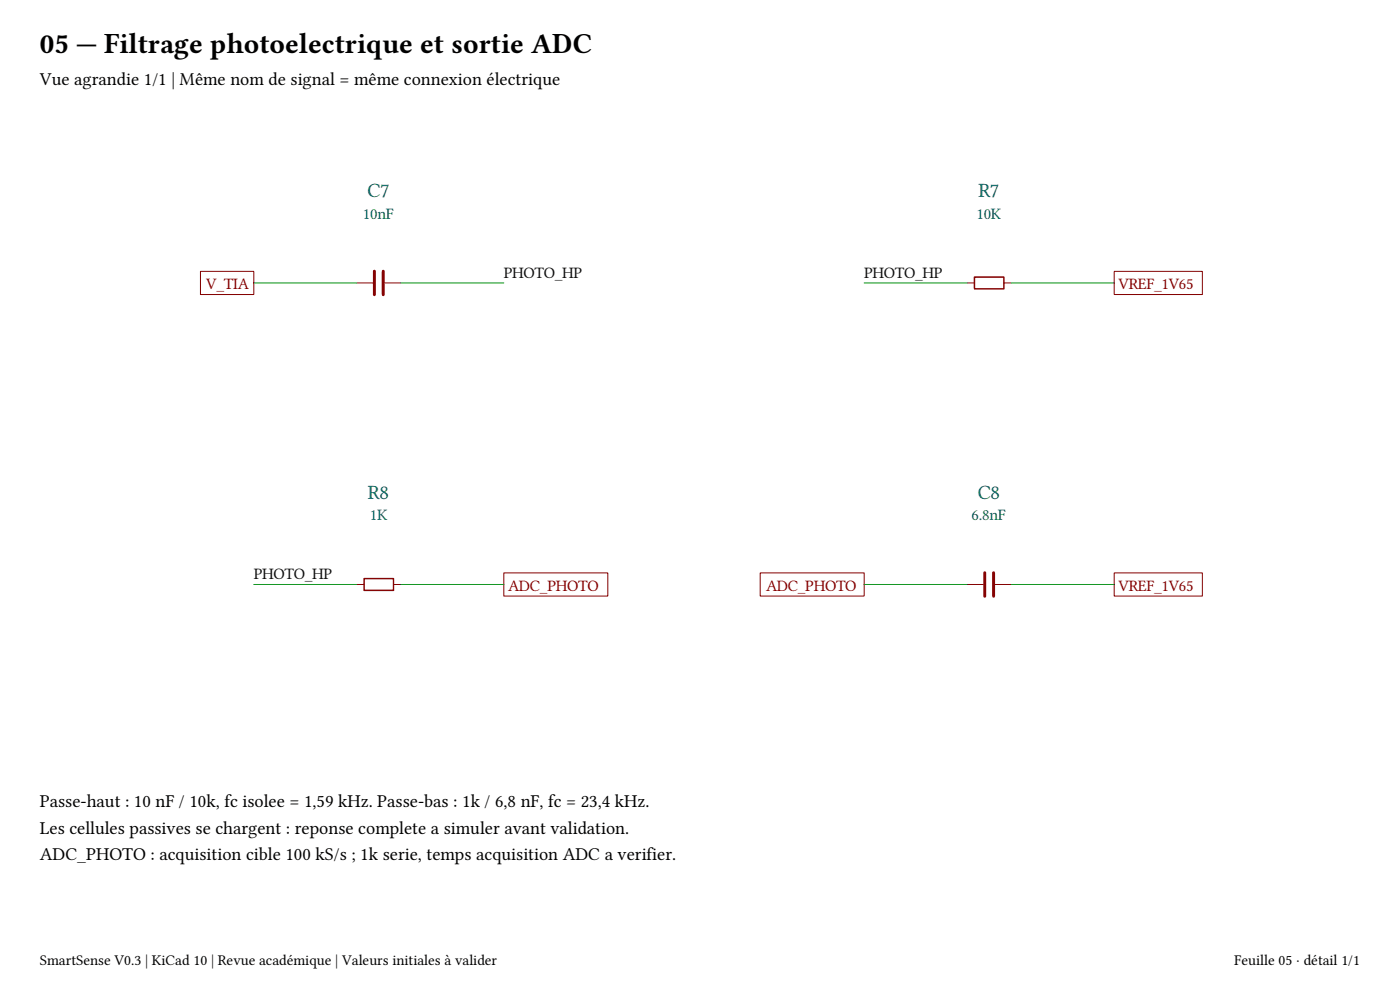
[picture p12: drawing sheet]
(kicad_sch (version 20260306) (generator "eeschema") (generator_version "10.0") (paper "A4" portrait) (title_block (title "Filtrage photoelectrique et sortie ADC") (date "2026-11-01") (rev "V0.3 - REVUE") (company "SmartSense | Smart Capteurs & Actionneurs") (comment 1 "Schema de laboratoire - pas de PCB - validation experimentale requise")) (lib_symbols (symbol "Device:C" (pin_numbers (hide yes)) (pin_names (offset 0.254)) (exclude_from_sim no) (in_bom yes) (on_board yes) (in_pos_files yes) (duplicate_pin_numbers_are_jumpers no) (property "Reference" "C" (at 0.635 2.54 0) (show_name no) (do_not_autoplace no) (effects (font (size 1.27 1.27)) (justify left))) (property "Value" "C" (at 0.635 -2.54 0) (show_name no) (do_not_autoplace no) (effects (font (size 1.27 1.27)) (justify left))) (property "Footprint" "" (at 0.9652 -3.81 0) (show_name no) (do_not_autoplace no) (hide yes) (effects (font (size 1.27 1.27)))) (property "Datasheet" "" (at 0 0 0) (show_name no) (do_not_autoplace no) (hide yes) (effects (font (size 1.27 1.27)))) (property "Description" "Unpolarized capacitor" (at 0 0 0) (show_name no) (do_not_autoplace no) (hide yes) (effects (font (size 1.27 1.27)))) (property "ki_keywords" "cap capacitor" (at 0 0 0) (show_name no) (do_not_autoplace no) (hide yes) (effects (font (size 1.27 1.27)))) (property "ki_fp_filters" "C_*" (at 0 0 0) (show_name no) (do_not_autoplace no) (hide yes) (effects (font (size 1.27 1.27)))) (symbol "C_0_1" (polyline (pts (xy -2.032 0.762) (xy 2.032 0.762)) (stroke (width 0.508) (type default)) (fill (type none))) (polyline (pts (xy -2.032 -0.762) (xy 2.032 -0.762)) (stroke (width 0.508) (type default)) (fill (type none)))) (symbol "C_1_1" (pin passive line (at 0 3.81 270) (length 2.794) (name "" (effects (font (size 1.27 1.27)))) (number "1" (effects (font (size 1.27 1.27))))) (pin passive line (at 0 -3.81 90) (length 2.794) (name "" (effects (font (size 1.27 1.27)))) (number "2" (effects (font (size 1.27 1.27)))))) (embedded_fonts no)) (symbol "Device:R" (pin_numbers (hide yes)) (pin_names (offset 0)) (exclude_from_sim no) (in_bom yes) (on_board yes) (in_pos_files yes) (duplicate_pin_numbers_are_jumpers no) (property "Reference" "R" (at 2.032 0 90) (show_name no) (do_not_autoplace no) (effects (font (size 1.27 1.27)))) (property "Value" "R" (at 0 0 90) (show_name no) (do_not_autoplace no) (effects (font (size 1.27 1.27)))) (property "Footprint" "" (at -1.778 0 90) (show_name no) (do_not_autoplace no) (hide yes) (effects (font (size 1.27 1.27)))) (property "Datasheet" "" (at 0 0 0) (show_name no) (do_not_autoplace no) (hide yes) (effects (font (size 1.27 1.27)))) (property "Description" "Resistor" (at 0 0 0) (show_name no) (do_not_autoplace no) (hide yes) (effects (font (size 1.27 1.27)))) (property "ki_keywords" "R res resistor" (at 0 0 0) (show_name no) (do_not_autoplace no) (hide yes) (effects (font (size 1.27 1.27)))) (property "ki_fp_filters" "R_*" (at 0 0 0) (show_name no) (do_not_autoplace no) (hide yes) (effects (font (size 1.27 1.27)))) (symbol "R_0_1" (rectangle (start -1.016 -2.54) (end 1.016 2.54) (stroke (width 0.254) (type default)) (fill (type none)))) (symbol "R_1_1" (pin passive line (at 0 3.81 270) (length 1.27) (name "" (effects (font (size 1.27 1.27)))) (number "1" (effects (font (size 1.27 1.27))))) (pin passive line (at 0 -3.81 90) (length 1.27) (name "" (effects (font (size 1.27 1.27)))) (number "2" (effects (font (size 1.27 1.27)))))) (embedded_fonts no))) (text "05 / Filtrage photoelectrique et sortie ADC" (at 12 14 0) (effects (font (face "Libertinus Serif") (size 2.54 2.54)) (justify left))) (text "MEME NOM DE SIGNAL = MEME CONNEXION ; les petits fils materialisent chaque raccordement." (at 12 23 0) (effects (font (face "Libertinus Serif") (size 1.6 1.6)) (justify left))) (symbol (lib_id "Device:C") (at 49.53 54.61 90) (unit 1) (in_bom yes) (on_board yes) (dnp no) (property "Reference" "C7" (at 49.53 38.61 90) (effects (font (face "Libertinus Serif") (size 2.54 2.54)) )) (property "Value" "10nF" (at 49.53 42.61 90) (effects (font (face "Libertinus Serif") (size 2.0 2.0)) )) (property "Source_ID" "C_PH_HP" (at 49.53 54.61 0) (effects (font (size 1 1)) (hide yes)))) (wire (pts (xy 45.72 54.61) (xy 27.94 54.61)) (stroke (width 0) (type default))) (global_label "V_TIA" (shape passive) (at 27.94 54.61 180) (effects (font (face "Libertinus Serif") (size 2.0 2.0)) (justify right))) (wire (pts (xy 53.34 54.61) (xy 71.12 54.61)) (stroke (width 0) (type default))) (label "PHOTO_HP" (at 71.12 54.61 0) (effects (font (face "Libertinus Serif") (size 2.0 2.0)) (justify left bottom))) (symbol (lib_id "Device:R") (at 154.94 54.61 90) (unit 1) (in_bom yes) (on_board yes) (dnp no) (property "Reference" "R7" (at 154.94 38.61 90) (effects (font (face "Libertinus Serif") (size 2.54 2.54)) )) (property "Value" "10K" (at 154.94 42.61 90) (effects (font (face "Libertinus Serif") (size 2.0 2.0)) )) (property "Source_ID" "R_PH_HP" (at 154.94 54.61 0) (effects (font (size 1 1)) (hide yes)))) (wire (pts (xy 151.13 54.61) (xy 133.35 54.61)) (stroke (width 0) (type default))) (label "PHOTO_HP" (at 133.35 54.61 180) (effects (font (face "Libertinus Serif") (size 2.0 2.0)) (justify left bottom))) (wire (pts (xy 158.75 54.61) (xy 176.53 54.61)) (stroke (width 0) (type default))) (global_label "VREF_1V65" (shape passive) (at 176.53 54.61 0) (effects (font (face "Libertinus Serif") (size 2.0 2.0)) (justify left))) (symbol (lib_id "Device:R") (at 49.53 106.68 90) (unit 1) (in_bom yes) (on_board yes) (dnp no) (property "Reference" "R8" (at 49.53 90.68 90) (effects (font (face "Libertinus Serif") (size 2.54 2.54)) )) (property "Value" "1K" (at 49.53 94.68 90) (effects (font (face "Libertinus Serif") (size 2.0 2.0)) )) (property "Source_ID" "R_PH_LP" (at 49.53 106.68 0) (effects (font (size 1 1)) (hide yes)))) (wire (pts (xy 45.72 106.68) (xy 27.94 106.68)) (stroke (width 0) (type default))) (label "PHOTO_HP" (at 27.94 106.68 180) (effects (font (face "Libertinus Serif") (size 2.0 2.0)) (justify left bottom))) (wire (pts (xy 53.34 106.68) (xy 71.12 106.68)) (stroke (width 0) (type default))) (global_label "ADC_PHOTO" (shape passive) (at 71.12 106.68 0) (effects (font (face "Libertinus Serif") (size 2.0 2.0)) (justify left))) (symbol (lib_id "Device:C") (at 154.94 106.68 90) (unit 1) (in_bom yes) (on_board yes) (dnp no) (property "Reference" "C8" (at 154.94 90.68 90) (effects (font (face "Libertinus Serif") (size 2.54 2.54)) )) (property "Value" "6.8nF" (at 154.94 94.68 90) (effects (font (face "Libertinus Serif") (size 2.0 2.0)) )) (property "Source_ID" "C_PH_LP" (at 154.94 106.68 0) (effects (font (size 1 1)) (hide yes)))) (wire (pts (xy 151.13 106.68) (xy 133.35 106.68)) (stroke (width 0) (type default))) (global_label "ADC_PHOTO" (shape passive) (at 133.35 106.68 180) (effects (font (face "Libertinus Serif") (size 2.0 2.0)) (justify right))) (wire (pts (xy 158.75 106.68) (xy 176.53 106.68)) (stroke (width 0) (type default))) (global_label "VREF_1V65" (shape passive) (at 176.53 106.68 0) (effects (font (face "Libertinus Serif") (size 2.0 2.0)) (justify left))) (text "Passe-haut : 10 nF / 10k, fc isolee = 1,59 kHz. Passe-bas : 1k / 6,8 nF, fc = 23,4 kHz." (at 10 250 0) (effects (font (face "Libertinus Serif") (size 1.7 1.7)) (justify left))) (text "Les cellules passives se chargent : reponse complete a simuler avant validation." (at 10 254.2 0) (effects (font (face "Libertinus Serif") (size 1.7 1.7)) (justify left))) (text "ADC_PHOTO : acquisition cible 100 kS/s ; 1k serie, temps acquisition ADC a verifier." (at 10 258.4 0) (effects (font (face "Libertinus Serif") (size 1.7 1.7)) (justify left))) (text "V0.3 / Revue de conception : valeurs initiales, aucune performance mesuree revendiquee." (at 10 287 0) (effects (font (face "Libertinus Serif") (size 1.6 1.6)) (justify left))))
